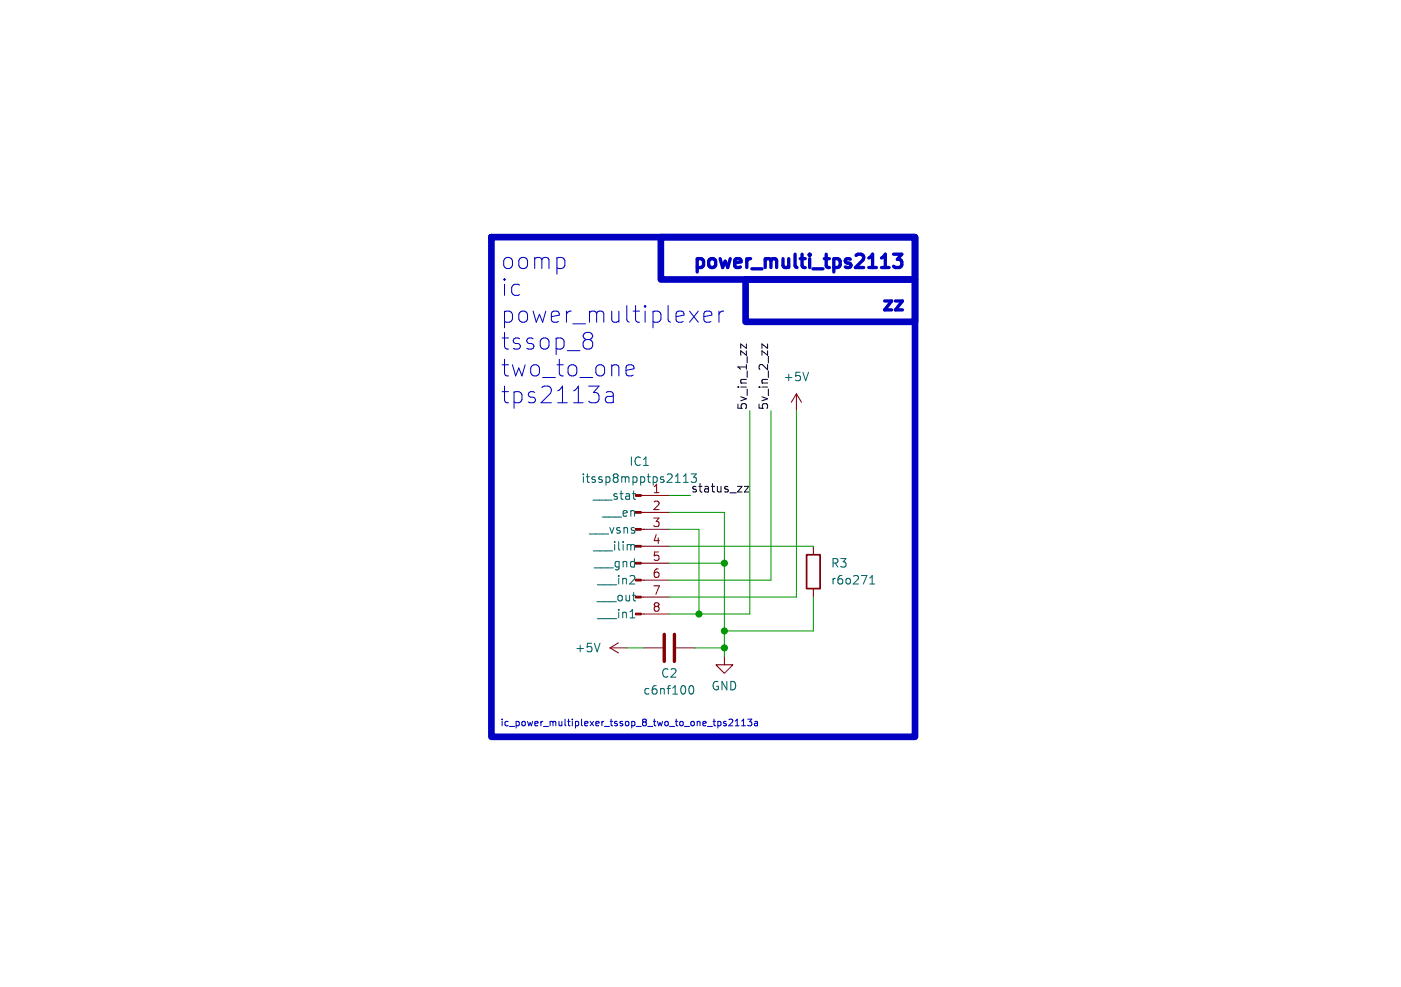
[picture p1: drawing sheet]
<svg xmlns="http://www.w3.org/2000/svg" width="210mm" height="148mm" viewBox="0 0 210 148" stroke-linecap="round" stroke-linejoin="round" font-family="sans-serif">
<g fill="none" stroke="#840000" stroke-width=".15">
<path d="M119.4 59.1l-.8 1.2M119.4 59.1v2.5M119.4 59.1l.7 1.2M96.1 79.4h4.2M96.1 76.8h4.2M96.1 74.3h4.2M91.4 97.2h2.6M91.4 97.2l1.3 .7M92.7 96.4l-1.3 .8M96.1 92.1h4.2M96.1 89.5h4.2M96.1 87h4.2"/>
<path d="M96.1 84.5h4.2M96.1 81.9h4.2M96.5 97.2h2.8M101.3 97.2h2.8M108.6 98.4v1.3h1.3l-1.3 1.3-1.3-1.3h1.3M121.9 81.9v1.3M121.9 88.3v1.2"/>
</g>
<g fill="none" stroke="#006464" stroke-width=".15">
<path d="M121.2 55.8l-.4 1.3M94.8 74h.5M95 74.8l.3 .1M101.2 72.3h.8M102.4 72.3h.8M102.4 71.4l.4-.3v1.2M103.6 71.1h.8l-.4 .4 .3 .2v.5M89.9 96.5l-.4 1.2M94.4 92.7h.8M94.9 81.6l.2 .2v.7M130.4 87.6h.7M130.4 86.7l.3-.4v1.3"/>
<path d="M103.4 102.9l.2-.1a.69 .69 0 0 1 .5 .5 .69 .69 0 0 1-.3 .7l-.1 .1a.68 .68 0 0 1-.3-1.2z"/>
</g>
<g fill="#840000" stroke="#840000" stroke-width=".15">
<path d="M95.2 91.9h.9v.3h-.9z"/>
<path d="M95.2 89.4h.9v.3h-.9z"/>
<path d="M95.2 86.9h.9v.2h-.9z"/>
<path d="M95.2 84.3h.9v.3h-.9z"/>
<path d="M95.2 81.8h.9v.2h-.9z"/>
<path d="M95.2 79.2h.9v.3h-.9z"/>
<path d="M95.2 76.7h.9v.3h-.9z"/>
<path d="M95.2 74.2h.9v.2h-.9z"/>
</g>
<path d="M120.9 83.2h2v5.1h-2z" fill="none" stroke="#840000" stroke-width=".25"/>
<path d="M99.6 95.1v4.1M101.1 95.1v4.1" fill="none" stroke="#840000" stroke-width=".51"/>
<path d="M111.9 51.6v.6l-.9-.6v.6M115.1 51.6v.6l-.9-.6v.6M111.6 72.9h.7l-.7 .9h.7" fill="none" stroke="#0f0f0f" stroke-width=".15"/>
<path d="M132.3 38.6l.4-.5v2M133.9 38.1h1.3l-.7 .8a.54 .54 0 0 1 .7 .4v.4l-.2 .3-.8 .1-.3-.2M132.1 40.1h1.2M134.2 45.1h1.1l-1.1 1.4h1.1" fill="none" stroke="#0000c2" stroke-width=".5"/>
<g fill="none" stroke="#0000c2" stroke-width=".15">
<path d="M87.9 50.9h.5M88.4 50.9l.3 .3 .1 .2v.5l-.2 .3-.2 .1h-.5M88.8 50.4l-.1 .3-.3 .2M90.9 58.8l.2-.1h.5l.2 .1 .1 .3v1.3M91.9 59.3l-.2 .1h-.6a.49 .49 0 0 0-.4 .5 .49 .49 0 0 0 .4 .5h.6l.2-.1M94 56.3l.2 .1h.5l.2-.1M94 54.8l.2-.1h.5l.2 .1 .1 .5-1.2 .2M103.4 46.7l1.3 1.6M104.7 46.7l-1.3 1.6M105.5 47.5l1.2-.3-.1-.4-.3-.1h-.4l-.3 .1-.1 .2v1l.1 .2 .3 .1h.4l.3-.1M107.8 46.7v1.6M108.5 46.7a.64 .64 0 0 0-.7 .4"/>
<path d="M108.5 108.5l.4 .1-.1 .2h-.2M108.5 108.2h.3M109.3 107.9l.3-.1 .2 .3-.6 .7h.6M110.2 108.8h.6M110.2 108.1l.3-.3v1M111.2 108.8h.5M111.2 108.1l.3-.3v1M112.1 107.8h.6l-.3 .4 .2 .1v.4l-.1 .1-.4-.1M113.1 108.2h.4l.1 .6M113.6 108.4l-.4 .1-.1 .1 .1 .2h.4"/>
</g>
<path d="M73.7 35.6h63.5v74.9h-63.5zM99.1 35.6h38.1v6.3h-38.1zM111.8 41.9h25.4v6.4h-25.4z" fill="none" stroke="#0000c2" stroke-width="1"/>
<path d="M100.3 76.8h8.3v21.6M100.3 74.3h3.2M100.3 79.4h4.5v12.7M112.4 61.6v30.5h-12.1M115.6 61.6v25.4h-15.3M119.4 61.6v27.9h-19.1M94 97.2h2.5M100.3 81.9h21.6M100.3 84.5h8.3M104.1 97.2h4.5M121.9 89.5v5.1h-13.3" fill="none" stroke="#009600" stroke-width=".15"/>
<g fill="#009600" stroke="#009600" stroke-width=".15">
<circle cx="108.6" cy="94.6" r=".46"/>
<circle cx="104.8" cy="92.1" r=".46"/>
<circle cx="108.6" cy="84.5" r=".46"/>
<circle cx="108.6" cy="97.2" r=".46"/>
</g>
<g font-size="3.5" fill="#0000c2">
<text x="74.9" y="40.6">oomp</text>
<text x="74.9" y="44.6">ic</text>
<text x="74.9" y="48.6">power_multiplexer</text>
<text x="74.9" y="52.7">tssop_8</text>
<text x="74.9" y="56.7">two_to_one</text>
<text x="74.9" y="60.7">tps2113a</text>
</g>
<g font-size="2.8" fill="#0000c2">
<text x="103.3" y="40.4">power_multi_tps2113</text>
<text x="131.6" y="46.7">zz</text>
</g>
<g font-size="1.8" fill="#006464">
<text x="117.3" y="57.4">+5V</text>
<text x="94.2" y="70.1">IC1</text>
<text x="87" y="72.6">itssp8mpptps2113</text>
<text x="88.8" y="75.2">___stat</text>
<text x="90.2" y="77.7">___en</text>
<text x="97.7" y="74">1</text>
<text x="88.2" y="80.2">___vsns</text>
<text x="88.8" y="82.8">___ilim</text>
<text x="89" y="85.3">___gnd</text>
<text x="89.4" y="87.9">___in2</text>
<text x="124.5" y="85.3">R3</text>
<text x="124.5" y="87.9">r6o271</text>
<text x="89.4" y="90.4">___out</text>
<text x="89.4" y="92.9">___in1</text>
<text x="86.1" y="98">+5V</text>
<text x="99" y="101.8">C2</text>
<text x="96.3" y="104.4">c6nf100</text>
<text x="106.5" y="103.7">GND</text>
</g>
<g font-size="1.8" fill="#0f0f0f">
<text x="112" y="61.6" transform="rotate(-90 112 61.6)">5v_in_1_zz</text>
<text x="115.2" y="61.6" transform="rotate(-90 115.2 61.6)">5v_in_2_zz</text>
<text x="103.5" y="73.9">status_zz</text>
</g>
<g font-size="1.8" fill="#a90000">
<text x="97.7" y="76.6">2</text>
<text x="97.7" y="79.1">3</text>
<text x="97.7" y="81.7">4</text>
<text x="97.7" y="84.2">5</text>
<text x="97.7" y="86.7">6</text>
<text x="97.7" y="89.3">7</text>
<text x="97.7" y="91.8">8</text>
</g>
<text font-size="1.4" fill="#0000c2" x="74.9" y="109">ic_power_multiplexer_tssop_8_two_to_one_tps2113a</text>
</svg>
